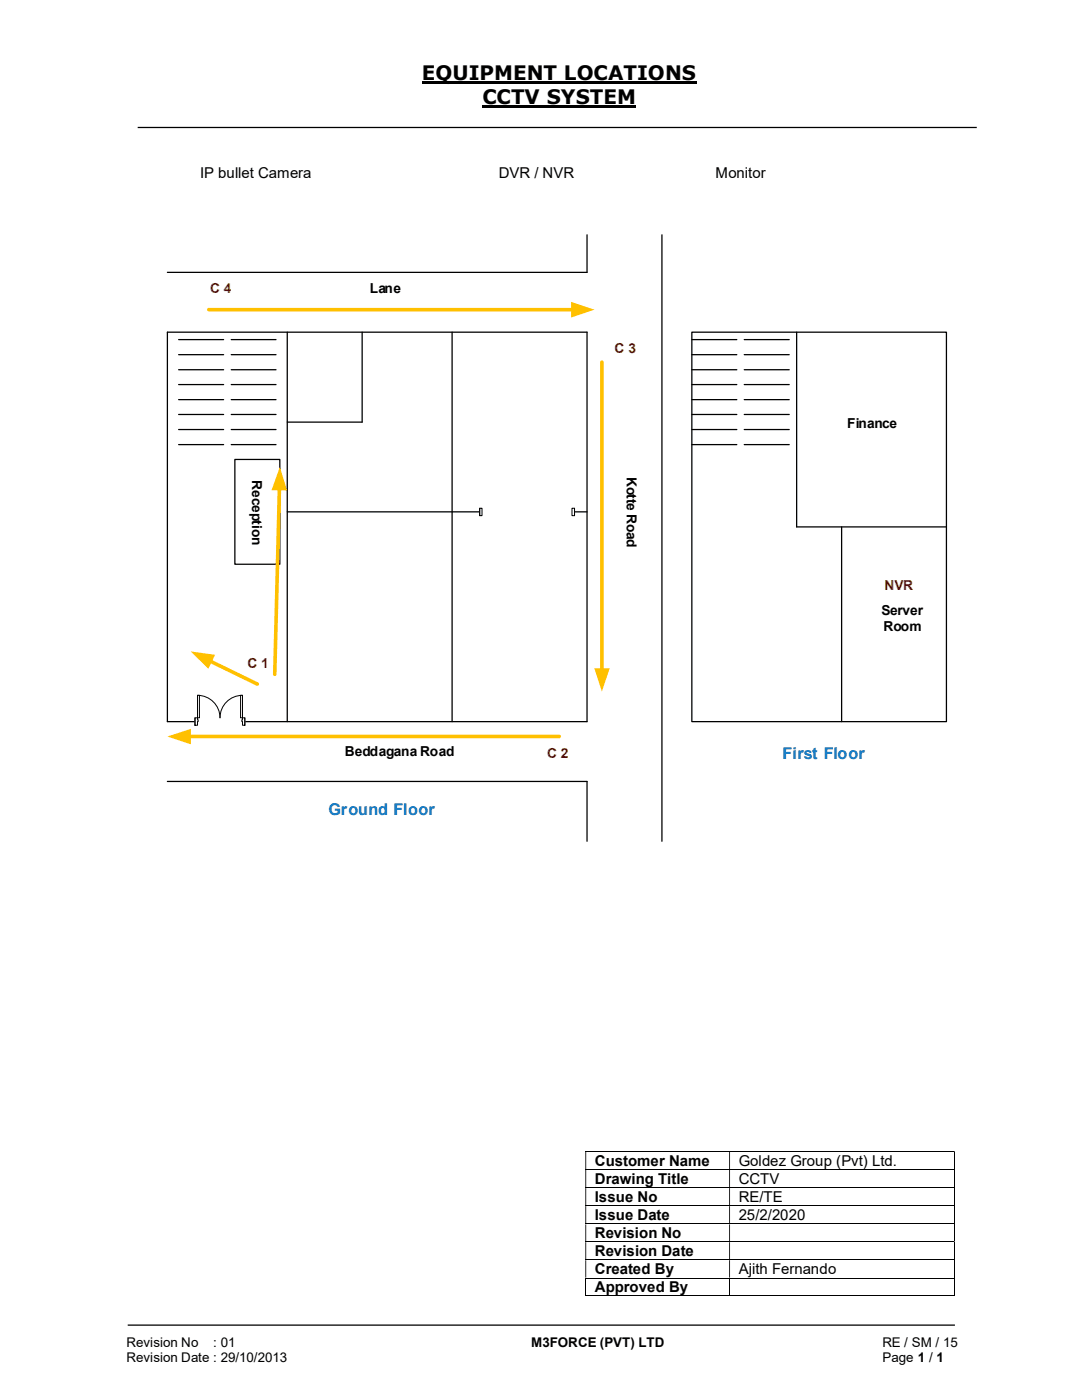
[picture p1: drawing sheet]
<svg xmlns="http://www.w3.org/2000/svg" width="216mm" height="279mm" viewBox="0 0 216 279" stroke-linecap="round" stroke-linejoin="round" font-family="sans-serif">
<path d="M84.2 16.5h54.8M96.3 21.3h30.7" fill="none" stroke="#000" stroke-width=".42"/>
<path d="M27.5 25.4h167.4M25.5 264.5h165" fill="none" stroke="#000" stroke-width=".25"/>
<g fill="none" stroke="#000" stroke-width=".2">
<path d="M116.8 229.8h73.6M116.8 233.4h73.6M116.8 237h73.6M190.5 229.9v3.4M190.5 233.5v3.4M190.5 237.1v3.4M116.8 240.6h73.6M116.8 244.3h73.6M116.8 247.8h73.6M116.8 251.4h73.6M116.8 255.1h73.6M116.8 258.6h28.7"/>
<path d="M116.9 255.1v3.6M145.6 255.1v3.6M145.7 258.6h44.7M190.5 240.7v3.5M190.5 244.3v3.4M190.5 247.9v3.4M190.5 251.5v3.5M190.5 255.1v3.6"/>
</g>
<g fill="#000">
<path d="M190.4 229.7h.1v.2h-.1zM116.8 229.9h.2v3.4h-.2zM145.5 229.9h.2v3.4h-.2z" fill-rule="evenodd"/>
<path d="M190.4 233.3h.1v.2h-.1zM116.8 233.5h.2v3.4h-.2zM145.5 233.5h.2v3.4h-.2z" fill-rule="evenodd"/>
<path d="M190.4 236.9h.1v.2h-.1zM116.8 237.1h.2v3.4h-.2zM145.5 237.1h.2v3.4h-.2z" fill-rule="evenodd"/>
<path d="M190.4 240.5h.1v.2h-.1zM116.8 240.7h.2v3.5h-.2zM145.5 240.7h.2v3.5h-.2z" fill-rule="evenodd"/>
<path d="M190.4 244.2h.1v.1h-.1zM116.8 244.3h.2v3.4h-.2zM145.5 244.3h.2v3.4h-.2z" fill-rule="evenodd"/>
<path d="M190.4 247.7h.1v.2h-.1zM116.8 247.9h.2v3.4h-.2zM145.5 247.9h.2v3.4h-.2z" fill-rule="evenodd"/>
<path d="M190.4 251.3h.1v.2h-.1zM116.8 251.5h.2v3.5h-.2zM145.5 251.5h.2v3.5h-.2z" fill-rule="evenodd"/>
</g>
<path d="M190.4 255h.1v.1h-.1zM190.4 258.6h.1v.1h-.1z" fill="#000"/>
<path d="M138 66.3h50.8v77.7h-50.8z" fill="#fff"/>
<path d="M138 66.3h50.8v77.7h-50.8z" fill="none" stroke="#000" stroke-width=".25"/>
<path d="M46.9 91.7h8.9v20.9h-8.9z" fill="#fff"/>
<g fill="none" stroke="#000" stroke-width=".25">
<path d="M117.1 46.9v7.5h-83.7M132.1 46.9v121M33.4 66.3h83.7v77.7h-83.7zM35.6 67.8h9M35.6 70.8h9M35.6 73.8h9M35.6 76.8h9M35.6 79.8h9M46.1 67.8h9M46.1 70.8h9M46.1 73.8h9M46.1 76.8h9"/>
<path d="M46.1 79.8h9M57.3 66.3v77.7M72.3 66.3v17.9h-15M90.2 66.3v77.7M159 66.3v38.9h29.8M35.6 82.7h9M35.6 85.7h9M35.6 88.7h9M46.1 82.7h9M46.1 85.7h9M46.1 88.7h9M46.9 91.7h8.9v20.9h-8.9z"/>
<path d="M57.3 102.2h59.8M167.9 105.2v38.8M33.4 156h83.7v11.9"/>
</g>
<path d="M95.7 101.3h18.9v1.7h-18.9z" fill="#fff"/>
<path d="M95.7 101.3h18.9v1.7h-18.9z" fill="none" stroke="#fff" stroke-width=".2"/>
<path d="M114.1 101.4v1.5h.5v-1.5zM95.7 101.4h.5v1.5h-.5z" fill-rule="evenodd" fill="#fff"/>
<path d="M95.7 101.4h.5v1.5h-.5zM95.7 101.4v1.5M114.1 101.4h.5v1.5h-.5zM114.6 101.4v1.5" fill="none" stroke="#000" stroke-width=".2"/>
<path d="M38.9 143.2h10v1.6h-10z" fill="#fff"/>
<path d="M38.9 143.2h10v1.6h-10z" fill="none" stroke="#fff" stroke-width=".2"/>
<path d="M48.4 143.3v1.4h.5v-1.4zM38.9 143.3h.5v1.4h-.5z" fill-rule="evenodd" fill="#fff"/>
<path d="M39.4 143.6v-.3h-.5v1.4h.5v-.7M48.4 143.6v-.3h.5v1.4h-.5v-.7" fill="none" stroke="#000" stroke-width=".2"/>
<path d="M48.3 143.6v.4h.1v-.4zM39.4 143.6h.1v.4h-.1z" fill-rule="evenodd" fill="#fff"/>
<path d="M39.4 138.8a4.5 4.5 0 0 1 4.5 4.5 4.5 4.5 0 0 1 4.5-4.5M38.9 143.3v1.4M39.4 143.6h.1v.4h-.1M48.4 143.6h-.1v.4h.1M48.9 143.3v1.4" fill="none" stroke="#000" stroke-width=".2"/>
<path d="M39.4 138.8h.4v4.5h-.4z" fill-rule="evenodd" fill="#fff"/>
<path d="M39.4 138.8h.4v4.5h-.4z" fill="none" stroke="#000" stroke-width=".2"/>
<path d="M48 138.8h.4v4.5h-.4z" fill-rule="evenodd" fill="#fff"/>
<path d="M48 138.8h.4v4.5h-.4z" fill="none" stroke="#000" stroke-width=".2"/>
<path d="M41.7 61.8h72.6" fill="none" stroke="#ffc000" stroke-width=".72"/>
<path d="M114 60.2l4.6 1.6-4.6 1.6z" fill="#ffc000"/>
<path d="M41.9 131.9l9.5 4.6" fill="none" stroke="#ffc000" stroke-width=".72"/>
<path d="M38.1 130l4.8 .7-1.3 2.8z" fill="#ffc000"/>
<path d="M120.1 72.3v61.4" fill="none" stroke="#ffc000" stroke-width=".72"/>
<path d="M118.6 133.3h3.1l-1.6 4.7z" fill="#ffc000"/>
<path d="M37.7 147h73.9" fill="none" stroke="#ffc000" stroke-width=".72"/>
<path d="M33.4 147l4.7-1.5v3z" fill="#ffc000"/>
<path d="M55.8 97.5l-1 37.1" fill="none" stroke="#ffc000" stroke-width=".72"/>
<path d="M55.8 93.2l1.5 4.7-3.1-.1z" fill="#ffc000"/>
<g fill="none" stroke="#000" stroke-width=".25">
<path d="M138 67.8h9M138 70.8h9M138 73.8h9M138 76.8h9M138 79.8h9M148.5 67.8h9M148.5 70.8h9M148.5 73.8h9M148.5 76.8h9M148.5 79.8h9M138 82.7h9M138 85.7h9"/>
<path d="M138 88.7h9M148.5 82.7h9M148.5 85.7h9M148.5 88.7h9"/>
</g>
<g font-size="4">
<text x="84.2" y="16">EQUIPMENT LOCATIONS</text>
<text x="96.3" y="20.8">CCTV SYSTEM</text>
</g>
<g font-size="3.2" fill="#0070c0">
<text x="156.1" y="151.4">First Floor</text>
<text x="65.5" y="162.7">Ground Floor</text>
</g>
<g font-size="3">
<text x="39.9" y="35.5">IP bullet Camera</text>
<text x="99.5" y="35.5">DVR / NVR</text>
<text x="142.8" y="35.5">Monitor</text>
<text x="118.7" y="232.7">Customer Name</text>
<text x="147.4" y="232.7">Goldez Group (Pvt) Ltd.</text>
<text x="118.7" y="236.3">Drawing Title</text>
<text x="118.7" y="239.9">Issue No</text>
<text x="147.4" y="236.3">CCTV</text>
<text x="147.4" y="239.9">RE/TE</text>
<text x="118.7" y="243.5">Issue Date</text>
<text x="147.4" y="243.5">25/2/2020</text>
<text x="118.7" y="247.1">Revision No</text>
<text x="118.7" y="250.7">Revision Date</text>
<text x="118.7" y="254.3">Created By</text>
<text x="118.7" y="257.9">Approved By</text>
<text x="147.4" y="254.3">Ajith Fernando</text>
</g>
<g font-size="2.7" fill="#c00000">
<text x="41.9" y="58.5">C 4</text>
<text x="122.6" y="70.5">C 3</text>
<text x="176.5" y="117.7">NVR</text>
<text x="49.4" y="133.3">C 1</text>
<text x="109.2" y="151.2">C 2</text>
</g>
<g font-size="2.7">
<text x="73.8" y="58.5">Lane</text>
<text x="169" y="85.5">Finance</text>
<text x="50.3" y="95.8" transform="rotate(90 50.3 95.8)">Reception</text>
<text x="125.1" y="95.2" transform="rotate(90 125.1 95.2)">Kotte Road</text>
<text x="175.9" y="122.7">Server</text>
<text x="176.3" y="125.9">Room</text>
<text x="68.8" y="150.9">Beddagana Road</text>
<text x="25.2" y="268.8">Revision No</text>
<text x="42.6" y="268.8">: 01</text>
<text x="106" y="268.8">M3FORCE (PVT) LTD</text>
<text x="176.1" y="268.8">RE / SM / 15</text>
<text x="25.2" y="271.8">Revision Date : 29/10/2013</text>
<text x="176.1" y="271.8">Page 1 / 1</text>
</g>
</svg>
